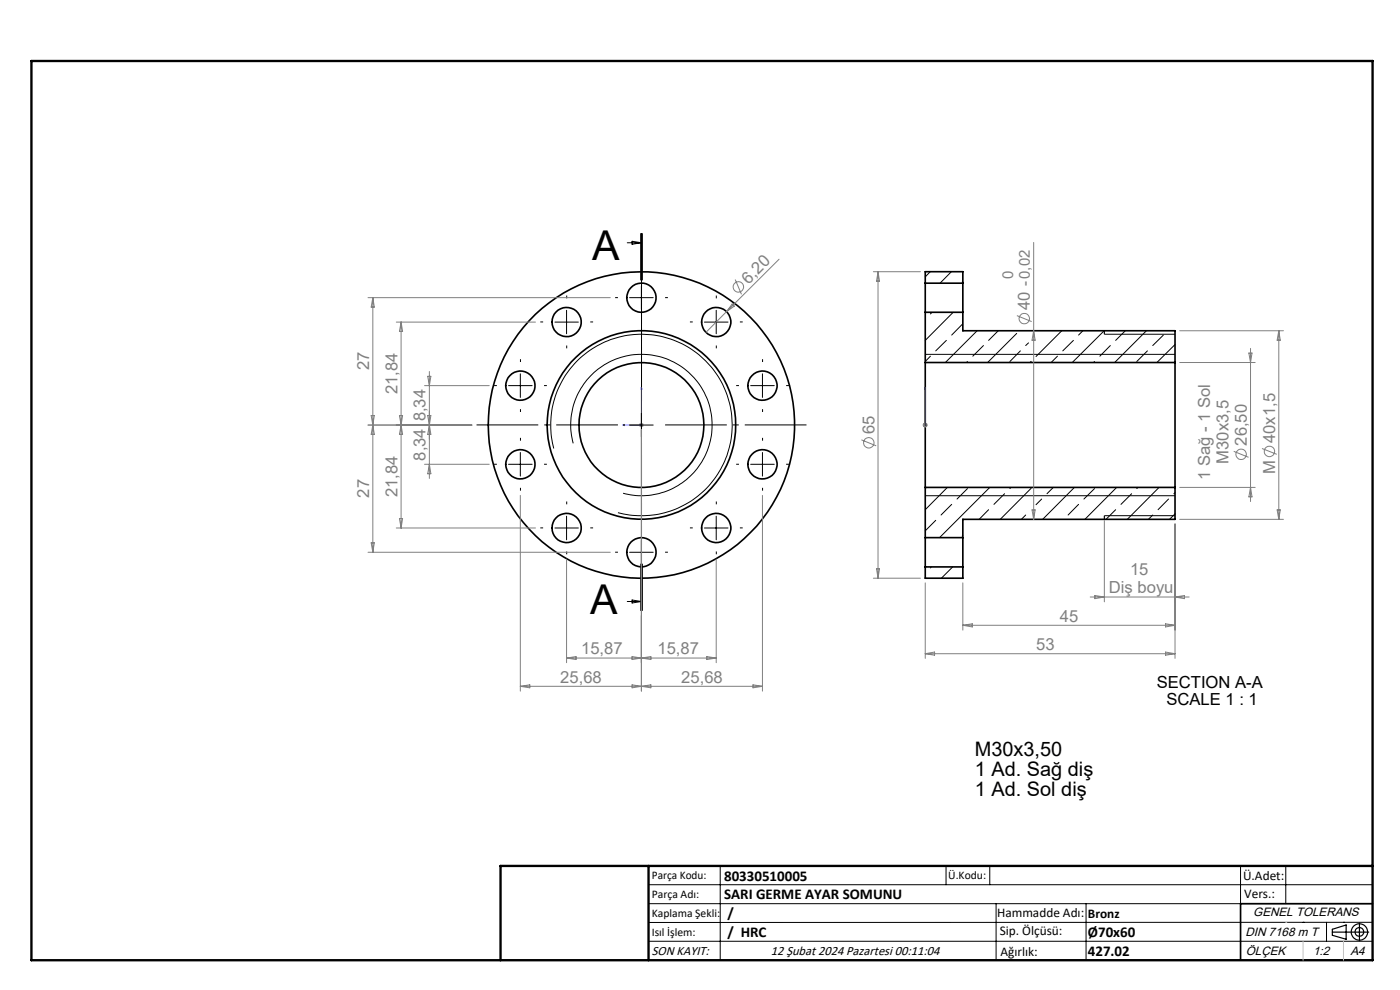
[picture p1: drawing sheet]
<svg xmlns="http://www.w3.org/2000/svg" width="297mm" height="210mm" viewBox="0 0 297 210" stroke-linecap="round" stroke-linejoin="round" font-family="sans-serif">
<g fill="none" stroke="#000" stroke-width=".35">
<path d="M196.3 76.9v26.5M196.3 60.1v6.1M196.3 66.2h8M196.3 60.1v-2.5h8v2.5M196.3 76.9h53M196.3 66.2v10.7M196.3 60.1h8M204.3 60.1v6.1M204.3 66.2v4h45v6.7M249.3 76.9v26.5M196.3 114v6.3M196.3 103.4v10.6"/>
<path d="M196.3 114h8M196.3 103.4h53M204.3 114v6.3M249.3 103.4v6.8h-45v3.8M196.3 120.3v2.4h8v-2.4M196.3 120.3h8M291.2 191.7h-28v12"/>
<circle cx="120.2" cy="68.3" r="3.1"/>
<circle cx="136.1" cy="63.1" r="3.1"/>
<circle cx="151.9" cy="68.3" r="3.1"/>
<circle cx="110.4" cy="81.8" r="3.1"/>
<circle cx="110.4" cy="98.5" r="3.1"/>
<circle cx="136.1" cy="90.2" r="20"/>
<circle cx="136.1" cy="90.1" r="32.5"/>
<circle cx="136.1" cy="90.1" r="13.2"/>
<circle cx="161.7" cy="81.8" r="3.1"/>
<circle cx="161.7" cy="98.5" r="3.1"/>
<circle cx="120.2" cy="112" r="3.1"/>
<circle cx="136.1" cy="117.1" r="3.1"/>
<circle cx="151.9" cy="112" r="3.1"/>
</g>
<g fill="none" stroke="#000" stroke-width=".21">
<path d="M133.1 51.5h3M134.1 51.2l2 .3-2 .3zM135.9 49.5v10M136.1 49.5v10M136.3 49.5v10M197.3 57.6l-1 1.1M201.8 57.6l-2.4 2.5M204.3 59.7l-.2 .2M110.4 79.3v5M117.7 68.3h5M120.2 65.8v5M133.6 63.1h5"/>
<path d="M136.1 60.7v4.9M149.4 68.3h5M151.9 65.8v5M161.7 79.3v5M196.3 75.2h53M197.4 75.6l-1.1 1.1M197.7 66.2l-.3 .4M200.8 72.2l-2.3 2.2M202.2 66.2l-5.9 6M204.1 68.8l-2.2 2.3M205.2 76.7l-.2 .2M207.3 70.2l-6.7 6.7"/>
<path d="M208.6 73.3l-2.2 2.3M211.8 70.2l-2.1 2M215.7 70.7l-6.2 6.2M216.5 74.4l-2.3 2.3M218.2 72.7l-.6 .6M218.8 76.7l-.3 .2M224.3 75.6l-1.3 1.3M225.2 70.2l-5.4 5.4M227.7 72.2l-2.2 2.2M229.7 70.2l-.9 .9M232.2 76.7l-.2 .2M234.2 70.2l-6.7 6.7"/>
<path d="M234.3 70.9h15M235.5 73.3l-2.2 2.3M238.7 70.2l-2 2M243.2 70.2l-6.7 6.7M243.4 74.4l-2.2 2.3M246.8 71.1l-2.3 2.2M249.3 73.1l-3.9 3.8M107.9 81.8h5M107.9 98.5h5M110.4 96v5M117.5 95.1a19.3 19.3 0 0 1 16.9-24.1 19.3 19.3 0 0 1 20.8 20.8 19.3 19.3 0 0 1-24.1 17M121.6 94a15 15 0 0 1 13.2-18.8 15 15 0 0 1 16.2 16.3 15 15 0 0 1-18.8 13.1"/>
<path d="M133.6 90.2h5M136.1 87.7v5M159.2 81.8h5.1M159.2 98.5h5.1M161.7 96v5M117.7 112h5M120.2 109.5v5M133.6 117.1h5M135.9 119.6v10M136.1 114.6v15M136.3 119.6v10zM149.4 112h5"/>
<path d="M151.9 109.5v5M196.3 105.2h53M196.5 103.4l-.2 .2M198.5 110.4l-2.2 2.2M201 103.4l-4.7 4.7M201.9 107l-2.3 2.2M204.3 113.6l-.2 .1M205.2 103.6l-2.2 2.3M209.7 108.1l-2 2.1M210 103.4l-10.7 10.6M213.1 104.7l-2.2 2.3M214.5 103.4l-.3 .2"/>
<path d="M217.6 109.2l-.9 1M218.8 103.6l-6.6 6.6M221 105.9l-1.2 1.2M223.4 103.4l-1.3 1.3M227.9 103.4l-6.7 6.8M228.8 107l-2.2 2.2M232.2 103.6l-2.3 2.3M234.3 109.4h15M236.7 108.1l-2.1 2.1M236.9 103.4l-6.7 6.8M240.1 104.7l-2.3 2.3M241.4 103.4l-.2 .2"/>
<path d="M244.5 109.2l-.9 1M245.9 103.4l-6.8 6.8M247.9 105.9l-2.2 2.2M249.3 109l-1.2 1.2M249.3 104.5l-.3 .2M133.1 127.6h3M134.1 127.3l2 .3-2 .3zM197.6 120.3l-.2 .2M202.1 120.3l-2.4 2.4M137.6 187.7h153.6M137.6 191.7h153.6M137.6 199.7h153.6"/>
<path d="M152.8 183.7v20M200.7 183.7v4M210 183.7v4M211.3 191.7v12M230.4 191.7v12M263.2 183.7v20M272.8 183.7v8M276.4 195.6h.1M281.4 195.6v4.1M285 195.6h.1M291.2 195.6l-153.6 .1"/>
</g>
<g fill="none" stroke="#808080" stroke-width=".21">
<path d="M156 59.3l1.3 3.1M165.3 55l-11.2 11.1M185.3 57.6h10M186.3 57.6v65.1M186.3 57.6l.3 2h-.7zM219.3 51.4v58.8M78.1 63.1h51.4M79.1 63.1v54M79.1 63.1l.3 2h-.7zM84.1 68.3h29.5M85.1 68.3v43.7M85.1 68.3l.3 2h-.7z"/>
<path d="M90.7 79.8h.7l-.3 2zM91.1 78.8v22.7M154.1 66.1l-4.3 4.4M155.3 64.5l.5 .4-1.7 1.2zM215.7 66.9l3.2 1.3M219.3 70.2l.3 2h-.7zM250.3 76.9h16M250.3 70.2h22M264.9 74.9h.7l-.3 2zM265.3 73.9v32.5M271.3 70.2v40M271.3 70.2l.3 2h-.7z"/>
<path d="M78.1 90.2h22M78.7 88.2h.7l-.3 2zM79.1 90.2l.3 1.9h-.7zM84.7 88.2h.7l-.3 2zM85.1 90.2l.3 1.9h-.7zM90.1 81.8h13.7M90.1 98.5h13.7M90.7 88.2h.7l-.3 2zM91.1 90.2l.3 1.9h-.7zM91.1 98.5l.3 2h-.7zM135.6 90.2h1M135.7 89.8l.7 .7"/>
<path d="M136.1 91.1v55.5M136.1 89.7v1M136.4 89.8l-.7 .7M182.7 93.3l3.2 1.3M195.8 90.2h1M195.9 89.8l.7 .7M196.3 89.7v1M196.6 89.8l-.7 .7M261.7 95.7l3.2 1.3M267.7 95.1l3.2 1.3M78.1 117.1h51.4M78.7 115.1h.7l-.3 2z"/>
<path d="M84.1 112h29.5M84.7 110h.7l-.3 2zM110.4 105.1v41.5M120.2 118.6v22M151.9 118.6v22M161.7 105.1v41.5M218.9 108.2h.7l-.3 2zM234.3 110.4v17.3M249.3 111.2v28.5M250.3 103.4h16M250.3 110.2h22M265.3 103.4l.3 2h-.7z"/>
<path d="M270.9 108.2h.7l-.3 2zM120.2 139.6h31.7M120.2 139.6l2-.3v.6zM134.1 139.3v.6l4-.6v.6zM149.9 139.3l2 .3-2 .3zM185.3 122.7h10M185.9 120.6h.7l-.3 2.1zM196.3 123.6v16.1M196.3 138.7h53M196.3 138.7l2-.4v.7zM204.3 123.6v10.1M204.3 132.6h45"/>
<path d="M204.3 132.6l2-.3v.7zM231.3 126.6h21M232.3 126.3l2 .3-2 .4zM247.3 132.3l2 .3-2 .4zM247.3 138.3l2 .4-2 .3zM249.3 126.6l2-.3v.7zM110.4 145.6h51.3M110.4 145.6l2-.3v.6zM134.1 145.3v.6l4-.6v.6zM159.7 145.3l2 .3-2 .3z"/>
<circle cx="156.6" cy="60.9" r="1.11"/>
<circle cx="217.3" cy="67.6" r="1.09"/>
<circle cx="184.3" cy="93.9" r="1.12"/>
<circle cx="263.3" cy="96.4" r="1.09"/>
<circle cx="269.3" cy="95.7" r="1.11"/>
</g>
<g fill="none" stroke="#000" stroke-width=".25">
<path d="M234.3 70.2v.7M234.3 109.4v.8M282.6 197.7h7.8M282.6 197.1l3-.9v3l-3-.8zM288.4 195.8v3.8M106.2 203.7h185"/>
<circle cx="288.4" cy="197.7" r="1.74"/>
<circle cx="288.4" cy="197.7" r=".93"/>
</g>
<path d="M132.1 90.2l.4-.1v.2zM136.1 82.2l.1 .4h-.2zM136.1 82.2v8h-4M196.3 90.1v.2zM196.3 82.2v.4v-.4M196.3 90.2h.1M196.3 82.2v8" fill="none" stroke="#00f" stroke-width=".21"/>
<path d="M131.1 90.1h-30M136.1 85.1v-30M136.1 95.1v30M141.1 90.1h30" fill="none" stroke="#000" stroke-width=".21" stroke-dasharray="15.2 1.3 1.3 1.3" stroke-dashoffset="2.1" stroke-linecap="butt"/>
<g fill="none" stroke="#000" stroke-width=".21" stroke-dasharray="15.2 1.3 1.3 1.3" stroke-linecap="butt">
<path d="M136.1 58.1v-.6M110.4 76.8v-.6M115.2 68.3h-.6M120.2 63.3v-.6M120.2 73.3v.6M125.2 68.3h.6M131.1 63.1h-.6M136.1 68.1v.6M141.1 63.1h.6M147 68.3h-.6M152 63.3v-.6M152 73.3v.6"/>
<path d="M157 68.3h.6M161.8 76.8v-.6M105.4 81.8h-.6M105.4 98.5h-.6M110.4 86.8v.6M110.4 93.5v-.6M115.4 81.8h.6M115.4 98.5h.6M156.8 98.5h-.6M156.8 81.8h-.6M161.8 93.5v-.6M161.8 86.8v.6"/>
<path d="M166.8 98.5h.6M166.8 81.8h.6M110.4 103.5v.6M115.2 112h-.6M120.2 107v-.6M120.2 117v.6M125.2 112h.6M131.1 117.1h-.6M136.1 112.1v-.6M141.1 117.1h.6M147 112h-.6M152 107v-.6"/>
<path d="M152 117v.6M157 112h.6M161.8 103.5v.6M136.1 122.1v.6"/>
</g>
<path d="M136.1 49.5v80.1" fill="none" stroke="#000" stroke-width=".21" stroke-dasharray="6.3 1.3 1.3 1.3" stroke-dashoffset="3.8" stroke-linecap="butt"/>
<path d="M6.7 12.9h284.5v190.8h-284.5zM137.6 183.7v20M291.2 183.7h-185v20" fill="none" stroke="#000" stroke-width=".5"/>
<path d="M276.4 199.7v4M285 199.7v4" fill="none" stroke="#c0c0c0" stroke-width=".21"/>
<path d="M272.8 195.6h.1" fill="none" stroke="#c0c0c0" stroke-width=".25"/>
<g fill="#00f">
<path d="M132.1 90.2l.4 .1v-.2zM136.1 82.2l-.1 .4h.2z"/>
<path d="M196.3 90.1v.2zM196.3 82.2v.4zM196.3 90.1v.2zM196.3 82.2v.4z"/>
</g>
<g font-size="8.7">
<text x="125.7" y="55.1">A</text>
<text x="125.2" y="130.2">A</text>
</g>
<g font-size="4.2">
<text x="206.8" y="160.4">M30x3,50</text>
<text x="206.8" y="164.6">1 Ad. Sağ diş</text>
<text x="206.8" y="168.8">1 Ad. Sol diş</text>
</g>
<g font-size="3.5" fill="#808080">
<text x="158.8" y="60.4" transform="rotate(-45 158.8 60.4)">6,20</text>
<text x="218.5" y="65.7" transform="rotate(-90 218.5 65.7)">40 -0,02</text>
<text x="78.3" y="78.6" transform="rotate(-90 78.3 78.6)">27</text>
<text x="84.3" y="83.6" transform="rotate(-90 84.3 83.6)">21,84</text>
<text x="90.3" y="89.4" transform="rotate(-90 90.3 89.4)">8,34</text>
<text x="185.5" y="92.1" transform="rotate(-90 185.5 92.1)">65</text>
<text x="264.5" y="94.5" transform="rotate(-90 264.5 94.5)">26,50</text>
<text x="270.5" y="94" transform="rotate(-90 270.5 94)">40x1,5</text>
<text x="90.3" y="97.7" transform="rotate(-90 90.3 97.7)">8,34</text>
<text x="256.7" y="101.8" transform="rotate(-90 256.7 101.8)">1 Sağ - 1 Sol</text>
<text x="260.6" y="98.4" transform="rotate(-90 260.6 98.4)">M30x3,5</text>
<text x="270.5" y="100.6" transform="rotate(-90 270.5 100.6)">M</text>
<text x="78.3" y="105.6" transform="rotate(-90 78.3 105.6)">27</text>
<text x="84.3" y="105.4" transform="rotate(-90 84.3 105.4)">21,84</text>
<text x="235.2" y="125.8">Diş boyu</text>
<text x="239.7" y="121.9">15</text>
<text x="224.8" y="131.8">45</text>
<text x="219.8" y="137.8">53</text>
<text x="123.3" y="138.8">15,87</text>
<text x="139.5" y="138.8">15,87</text>
<text x="118.9" y="144.8">25,68</text>
<text x="144.5" y="144.8">25,68</text>
</g>
<g font-size="3.5">
<text x="245.4" y="146">SECTION A-A</text>
<text x="247.4" y="149.5">SCALE 1 : 1</text>
</g>
<text font-size="3.2" fill="#808080" x="214.9" y="59.2" transform="rotate(-90 214.9 59.2)">0</text>
<g font-size="3.2">
<text x="153.6" y="190.8">SARI GERME AYAR SOMUNU</text>
<text x="153.6" y="186.8">80330510005</text>
<text x="154.3" y="194.8">/</text>
<text x="154.3" y="198.8">/ HRC</text>
<text x="230.8" y="198.7">Ø70x60</text>
<text x="230.8" y="202.8">427.02</text>
</g>
<g font-size="2.8">
<text x="263.7" y="186.7">Ü.Adet:</text>
<text x="263.9" y="190.5">Vers.:</text>
<text x="211.5" y="194.5">Hammadde Adı:</text>
<text x="230.8" y="194.7">Bronz</text>
<text x="138.3" y="202.6">SON KAYIT:</text>
<text x="163.5" y="202.6">12 Şubat 2024 Pazartesi 00:11:04</text>
<text x="212.1" y="198.4">Sip. Ölçüsü:</text>
<text x="212.2" y="202.7">Ağırlık:</text>
</g>
<g font-size="2.6">
<text x="265.9" y="194.4">GENEL TOLERANS</text>
<text x="264.2" y="198.5">DIN 7168 m T</text>
<text x="264.3" y="202.6">ÖLÇEK</text>
<text x="278.5" y="202.6">1:2</text>
<text x="286.5" y="202.6">A4</text>
</g>
<g font-size="2.5">
<text x="138.3" y="186.4">Parça Kodu:</text>
<text x="138.3" y="190.5">Parça Adı:</text>
<text x="201.2" y="186.5">Ü.Kodu:</text>
<text x="138.3" y="194.5">Kaplama Şekli:</text>
<text x="138.3" y="198.6">Isıl İşlem:</text>
</g>
</svg>
